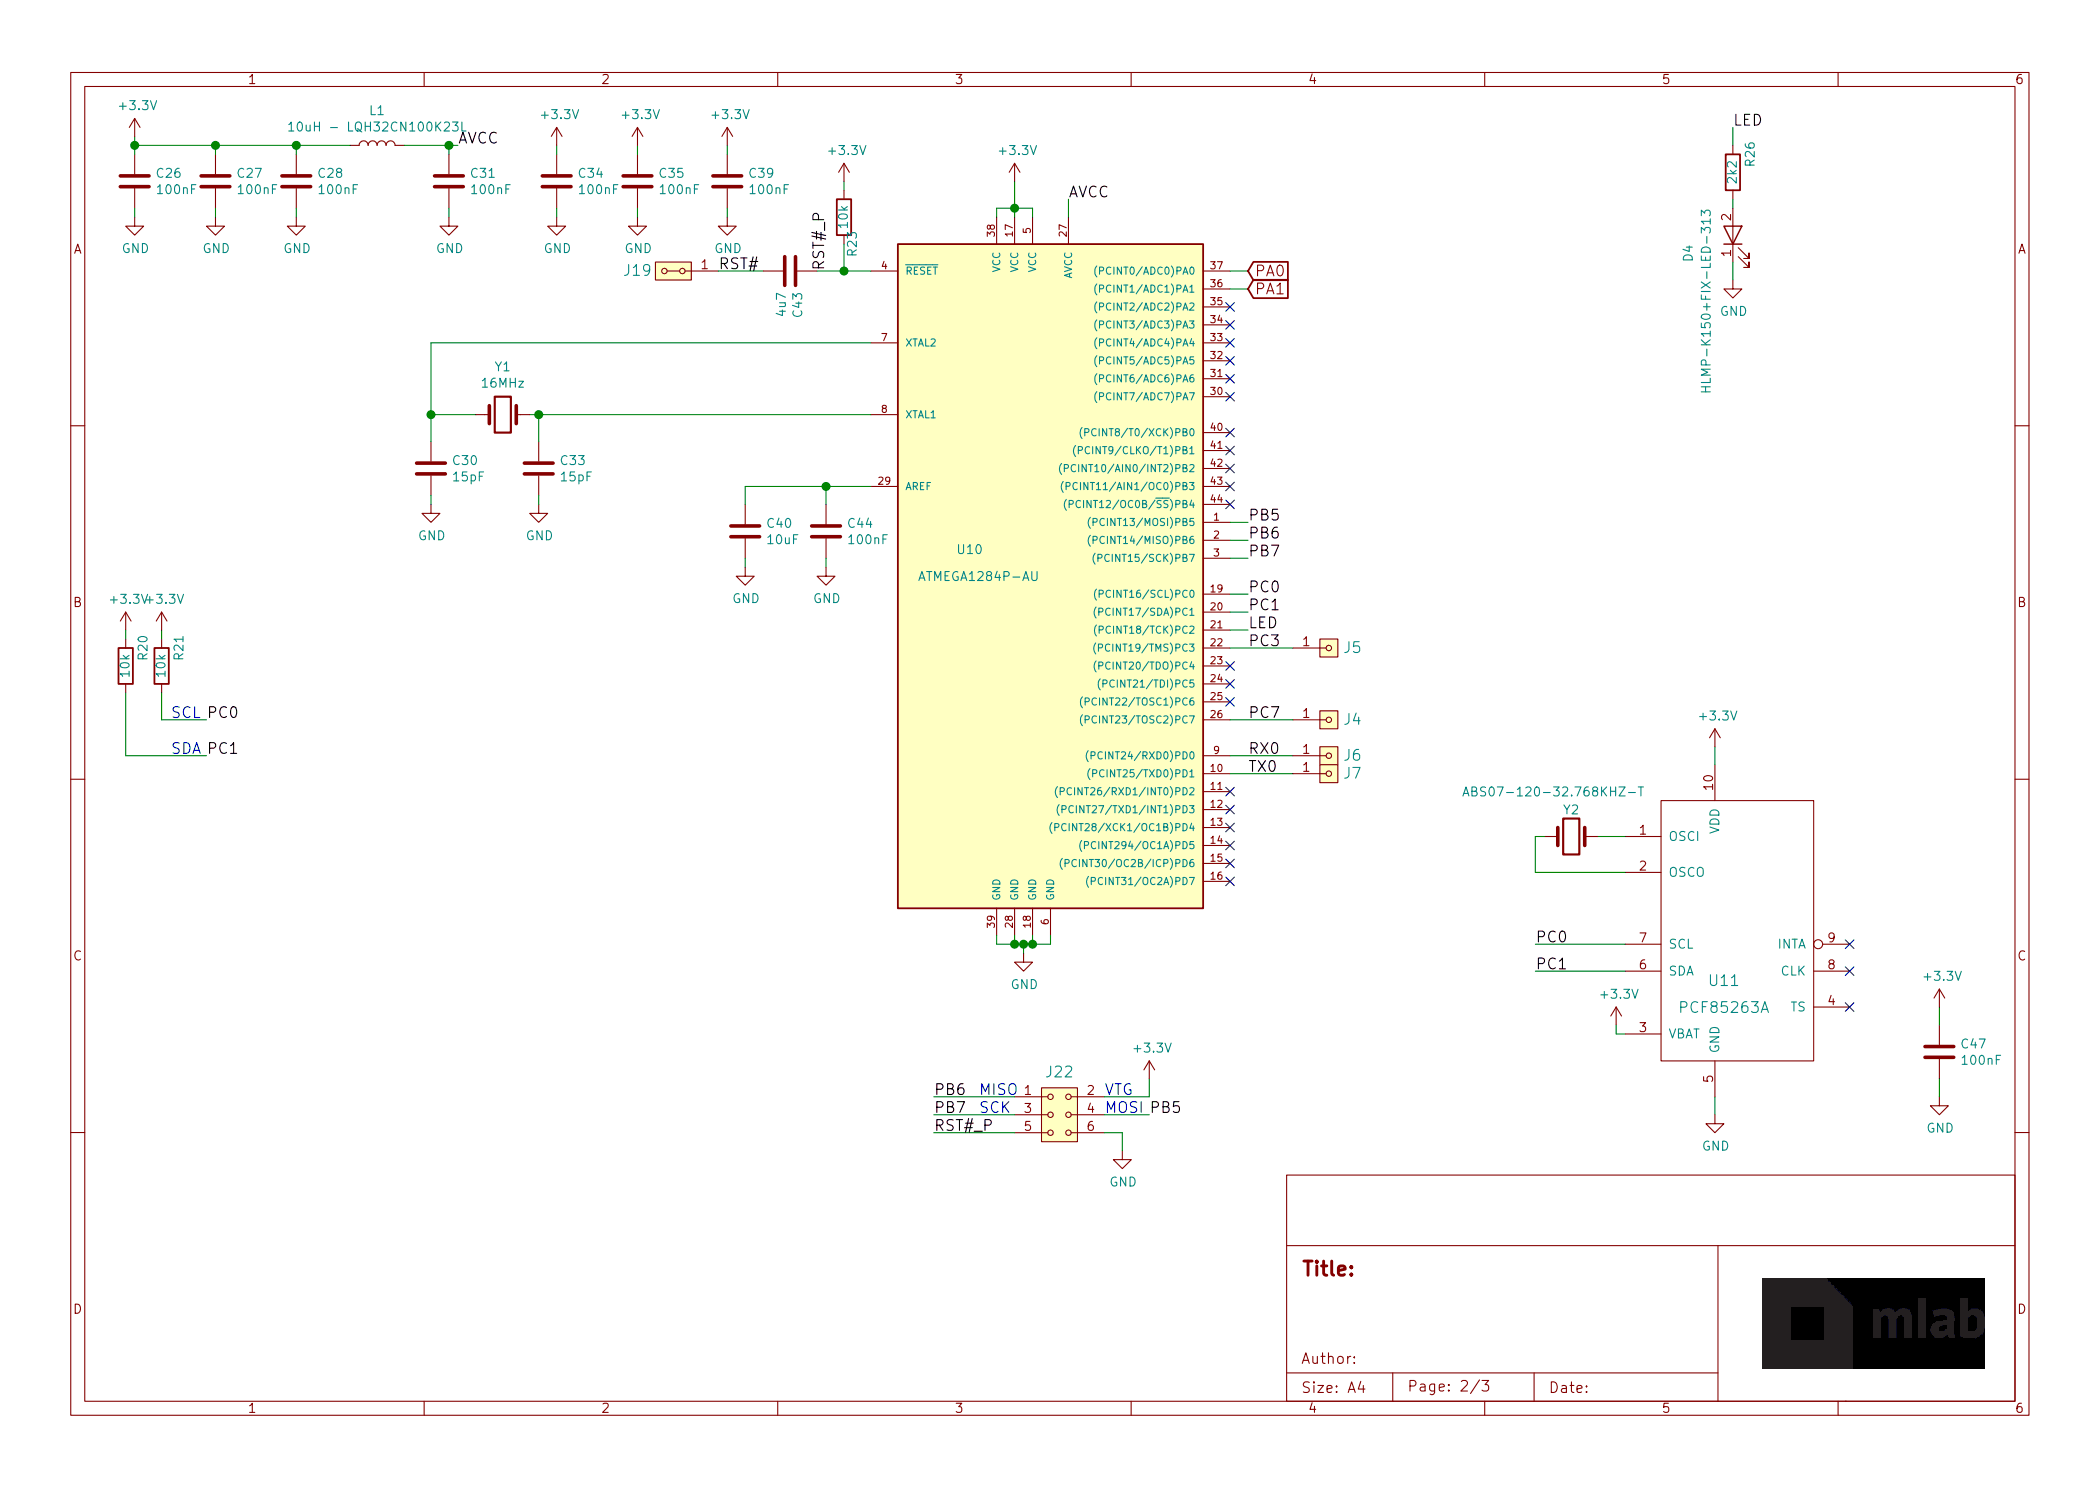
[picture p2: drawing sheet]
EESchema Schematic File Version 4
LIBS:SPACEDOS01A_PCB01A-cache
EELAYER 26 0
EELAYER END
$Descr A4 11693 8268
encoding utf-8
Sheet 2 3
Title ""
Date ""
Rev ""
Comp ""
Comment1 ""
Comment2 ""
Comment3 ""
Comment4 ""
$EndDescr
$Comp
L SPACEDOS01A_PCB01A-rescue:ATMEGA1284P-AU-atmel-DATALOGGER01A-rescue-CCP2019V01A-rescue U10
U 1 1
P 5850 3200
F 0 "U10" H 5400 3350 50  0000 C CNN
F 1 "ATMEGA1284P-AU" H 5450 3200 50  0000 C CNN
F 2 "Package_QFP:TQFP-44_10x10mm_P0.8mm" H 5850 3200 50  0001 C CIN
F 3 "http://www.atmel.com/Images/Atmel-8272-8-bit-AVR-microcontroller-ATmega164A_PA-324A_PA-644A_PA-1284_P_datasheet.pdf" H 5850 3200 50  0001 C CNN
	1    5850 3200
	1    0    0    -1  
$EndComp
Text Label 1150 4000 0    60   ~ 0
PC0
Text Label 1150 4200 0    60   ~ 0
PC1
Text Notes 950  4200 0    60   ~ 0
SDA
Text Notes 950  4000 0    60   ~ 0
SCL
Wire Wire Line
	6850 1500 6950 1500
Wire Wire Line
	6850 1600 6950 1600
Wire Wire Line
	6850 3400 6950 3400
Wire Wire Line
	6850 3300 6950 3300
Wire Wire Line
	6850 2900 6950 2900
Wire Wire Line
	6850 3000 6950 3000
Wire Wire Line
	6850 3100 6950 3100
$Comp
L SPACEDOS01A_PCB01A-rescue:C-device-DATALOGGER01A-rescue-CCP2019V01A-rescue C40
U 1 1
P 4150 2950
F 0 "C40" H 4265 2996 50  0000 L CNN
F 1 "10uF" H 4265 2905 50  0000 L CNN
F 2 "Mlab_R:SMD-0805" H 4188 2800 50  0001 C CNN
F 3 "" H 4150 2950 50  0001 C CNN
	1    4150 2950
	1    0    0    -1  
$EndComp
$Comp
L SPACEDOS01A_PCB01A-rescue:C-device-DATALOGGER01A-rescue-CCP2019V01A-rescue C44
U 1 1
P 4600 2950
F 0 "C44" H 4715 2996 50  0000 L CNN
F 1 "100nF" H 4715 2905 50  0000 L CNN
F 2 "Mlab_R:SMD-0805" H 4638 2800 50  0001 C CNN
F 3 "" H 4600 2950 50  0001 C CNN
	1    4600 2950
	1    0    0    -1  
$EndComp
Wire Wire Line
	4150 2700 4150 2800
Wire Wire Line
	4600 2800 4600 2700
Connection ~ 4600 2700
Wire Wire Line
	4600 2700 4850 2700
$Comp
L power:GND #PWR0116
U 1 1
P 4600 3150
F 0 "#PWR0116" H 4600 2900 50  0001 C CNN
F 1 "GND" H 4605 2977 50  0000 C CNN
F 2 "" H 4600 3150 50  0001 C CNN
F 3 "" H 4600 3150 50  0001 C CNN
	1    4600 3150
	1    0    0    -1  
$EndComp
$Comp
L power:GND #PWR0117
U 1 1
P 4150 3150
F 0 "#PWR0117" H 4150 2900 50  0001 C CNN
F 1 "GND" H 4155 2977 50  0000 C CNN
F 2 "" H 4150 3150 50  0001 C CNN
F 3 "" H 4150 3150 50  0001 C CNN
	1    4150 3150
	1    0    0    -1  
$EndComp
Wire Wire Line
	4150 3150 4150 3100
Wire Wire Line
	4600 3150 4600 3100
$Comp
L SPACEDOS01A_PCB01A-rescue:C-device-DATALOGGER01A-rescue-CCP2019V01A-rescue C43
U 1 1
P 4400 1500
F 0 "C43" H 4515 1546 50  0000 L CNN
F 1 "4u7" H 4515 1455 50  0000 L CNN
F 2 "Mlab_R:SMD-0805" H 4438 1350 50  0001 C CNN
F 3 "" H 4400 1500 50  0001 C CNN
	1    4400 1500
	0    1    1    0   
$EndComp
$Comp
L SPACEDOS01A_PCB01A-rescue:R-device-DATALOGGER01A-rescue-CCP2019V01A-rescue R23
U 1 1
P 4700 1200
F 0 "R23" V 4650 1350 50  0000 C CNN
F 1 "10k" V 4700 1200 50  0000 C CNN
F 2 "Mlab_R:SMD-0805" V 4630 1200 50  0001 C CNN
F 3 "" H 4700 1200 50  0001 C CNN
	1    4700 1200
	-1   0    0    1   
$EndComp
Wire Wire Line
	4550 1500 4700 1500
Wire Wire Line
	4700 1350 4700 1500
Connection ~ 4700 1500
Wire Wire Line
	4700 1500 4850 1500
$Comp
L MLAB_HEADER:HEADER_2x01_PARALLEL J19
U 1 1
P 3750 1500
F 0 "J19" H 3950 1500 60  0000 C CNN
F 1 "HEADER_2x01_PARALLEL" H 3669 1369 60  0001 C CNN
F 2 "Mlab_Pin_Headers:Straight_2x01" H 3750 1500 60  0001 C CNN
F 3 "" H 3750 1500 60  0000 C CNN
	1    3750 1500
	-1   0    0    1   
$EndComp
Wire Wire Line
	4000 1500 4250 1500
Text Label 4000 1500 0    60   ~ 0
RST#
Wire Wire Line
	4700 1050 4700 1000
Wire Wire Line
	5550 1200 5550 1150
Wire Wire Line
	5550 1150 5650 1150
Wire Wire Line
	5750 1150 5750 1200
Wire Wire Line
	5650 1200 5650 1150
Connection ~ 5650 1150
Wire Wire Line
	5650 1150 5750 1150
Wire Wire Line
	5650 1150 5650 1000
$Comp
L SPACEDOS01A_PCB01A-rescue:C-device-DATALOGGER01A-rescue-CCP2019V01A-rescue C26
U 1 1
P 750 1000
F 0 "C26" H 865 1046 50  0000 L CNN
F 1 "100nF" H 865 955 50  0000 L CNN
F 2 "Mlab_R:SMD-0805" H 788 850 50  0001 C CNN
F 3 "" H 750 1000 50  0001 C CNN
	1    750  1000
	1    0    0    -1  
$EndComp
$Comp
L SPACEDOS01A_PCB01A-rescue:C-device-DATALOGGER01A-rescue-CCP2019V01A-rescue C27
U 1 1
P 1200 1000
F 0 "C27" H 1315 1046 50  0000 L CNN
F 1 "100nF" H 1315 955 50  0000 L CNN
F 2 "Mlab_R:SMD-0805" H 1238 850 50  0001 C CNN
F 3 "" H 1200 1000 50  0001 C CNN
	1    1200 1000
	1    0    0    -1  
$EndComp
$Comp
L SPACEDOS01A_PCB01A-rescue:C-device-DATALOGGER01A-rescue-CCP2019V01A-rescue C28
U 1 1
P 1650 1000
F 0 "C28" H 1765 1046 50  0000 L CNN
F 1 "100nF" H 1765 955 50  0000 L CNN
F 2 "Mlab_R:SMD-0805" H 1688 850 50  0001 C CNN
F 3 "" H 1650 1000 50  0001 C CNN
	1    1650 1000
	1    0    0    -1  
$EndComp
$Comp
L SPACEDOS01A_PCB01A-rescue:L-device-DATALOGGER01A-rescue-CCP2019V01A-rescue L1
U 1 1
P 2100 800
F 0 "L1" V 2290 800 50  0000 C CNN
F 1 "10uH - LQH32CN100K23L" V 2199 800 50  0000 C CNN
F 2 "Mlab_R:SMD-1210" H 2100 800 50  0001 C CNN
F 3 "" H 2100 800 50  0001 C CNN
	1    2100 800 
	0    -1   -1   0   
$EndComp
$Comp
L SPACEDOS01A_PCB01A-rescue:C-device-DATALOGGER01A-rescue-CCP2019V01A-rescue C31
U 1 1
P 2500 1000
F 0 "C31" H 2615 1046 50  0000 L CNN
F 1 "100nF" H 2615 955 50  0000 L CNN
F 2 "Mlab_R:SMD-0805" H 2538 850 50  0001 C CNN
F 3 "" H 2500 1000 50  0001 C CNN
	1    2500 1000
	1    0    0    -1  
$EndComp
Wire Wire Line
	5950 1200 5950 1100
Text Label 5950 1100 0    60   ~ 0
AVCC
Text Label 2550 800  0    60   ~ 0
AVCC
Wire Wire Line
	2250 800  2500 800 
Wire Wire Line
	2500 800  2500 850 
Wire Wire Line
	2550 800  2500 800 
Connection ~ 2500 800 
Wire Wire Line
	750  850  750  800 
Wire Wire Line
	750  800  1200 800 
Connection ~ 750  800 
Wire Wire Line
	750  800  750  750 
Wire Wire Line
	1200 850  1200 800 
Connection ~ 1200 800 
Wire Wire Line
	1200 800  1650 800 
Wire Wire Line
	1650 850  1650 800 
Connection ~ 1650 800 
Wire Wire Line
	1650 800  1950 800 
$Comp
L power:GND #PWR0121
U 1 1
P 750 1200
F 0 "#PWR0121" H 750 950 50  0001 C CNN
F 1 "GND" H 755 1027 50  0000 C CNN
F 2 "" H 750 1200 50  0001 C CNN
F 3 "" H 750 1200 50  0001 C CNN
	1    750  1200
	1    0    0    -1  
$EndComp
$Comp
L power:GND #PWR0122
U 1 1
P 1200 1200
F 0 "#PWR0122" H 1200 950 50  0001 C CNN
F 1 "GND" H 1205 1027 50  0000 C CNN
F 2 "" H 1200 1200 50  0001 C CNN
F 3 "" H 1200 1200 50  0001 C CNN
	1    1200 1200
	1    0    0    -1  
$EndComp
$Comp
L power:GND #PWR0123
U 1 1
P 1650 1200
F 0 "#PWR0123" H 1650 950 50  0001 C CNN
F 1 "GND" H 1655 1027 50  0000 C CNN
F 2 "" H 1650 1200 50  0001 C CNN
F 3 "" H 1650 1200 50  0001 C CNN
	1    1650 1200
	1    0    0    -1  
$EndComp
$Comp
L power:GND #PWR0124
U 1 1
P 2500 1200
F 0 "#PWR0124" H 2500 950 50  0001 C CNN
F 1 "GND" H 2505 1027 50  0000 C CNN
F 2 "" H 2500 1200 50  0001 C CNN
F 3 "" H 2500 1200 50  0001 C CNN
	1    2500 1200
	1    0    0    -1  
$EndComp
Wire Wire Line
	750  1200 750  1150
Wire Wire Line
	1200 1200 1200 1150
Wire Wire Line
	1650 1200 1650 1150
Wire Wire Line
	2500 1200 2500 1150
$Comp
L SPACEDOS01A_PCB01A-rescue:C-device-DATALOGGER01A-rescue-CCP2019V01A-rescue C30
U 1 1
P 2400 2600
F 0 "C30" H 2515 2646 50  0000 L CNN
F 1 "15pF" H 2515 2555 50  0000 L CNN
F 2 "Mlab_R:SMD-0805" H 2438 2450 50  0001 C CNN
F 3 "" H 2400 2600 50  0001 C CNN
	1    2400 2600
	1    0    0    -1  
$EndComp
$Comp
L SPACEDOS01A_PCB01A-rescue:C-device-DATALOGGER01A-rescue-CCP2019V01A-rescue C33
U 1 1
P 3000 2600
F 0 "C33" H 3115 2646 50  0000 L CNN
F 1 "15pF" H 3115 2555 50  0000 L CNN
F 2 "Mlab_R:SMD-0805" H 3038 2450 50  0001 C CNN
F 3 "" H 3000 2600 50  0001 C CNN
	1    3000 2600
	1    0    0    -1  
$EndComp
$Comp
L power:GND #PWR0126
U 1 1
P 3000 2800
F 0 "#PWR0126" H 3000 2550 50  0001 C CNN
F 1 "GND" H 3005 2627 50  0000 C CNN
F 2 "" H 3000 2800 50  0001 C CNN
F 3 "" H 3000 2800 50  0001 C CNN
	1    3000 2800
	1    0    0    -1  
$EndComp
$Comp
L power:GND #PWR0127
U 1 1
P 2400 2800
F 0 "#PWR0127" H 2400 2550 50  0001 C CNN
F 1 "GND" H 2405 2627 50  0000 C CNN
F 2 "" H 2400 2800 50  0001 C CNN
F 3 "" H 2400 2800 50  0001 C CNN
	1    2400 2800
	1    0    0    -1  
$EndComp
Wire Wire Line
	2400 2800 2400 2750
Wire Wire Line
	3000 2800 3000 2750
Wire Wire Line
	2650 2300 2400 2300
Connection ~ 2400 2300
Wire Wire Line
	2400 2300 2400 2450
Wire Wire Line
	3000 2300 2950 2300
Wire Wire Line
	3000 2300 3000 2450
Connection ~ 3000 2300
Wire Wire Line
	2400 1900 2400 2300
$Comp
L SPACEDOS01A_PCB01A-rescue:LED-device-DATALOGGER01A-rescue-CCP2019V01A-rescue D4
U 1 1
P 9650 1300
F 0 "D4" H 9600 1550 50  0000 R CNN
F 1 "HLMP-K150+FIX-LED-313" H 9800 1450 50  0000 R CNN
F 2 "Mlab_D:LED_1206" H 9650 1300 50  0001 C CNN
F 3 "~" H 9650 1300 50  0001 C CNN
	1    9650 1300
	0    -1   -1   0   
$EndComp
$Comp
L power:GND #PWR0128
U 1 1
P 9650 1550
F 0 "#PWR0128" H 9650 1300 50  0001 C CNN
F 1 "GND" H 9655 1377 50  0000 C CNN
F 2 "" H 9650 1550 50  0001 C CNN
F 3 "" H 9650 1550 50  0001 C CNN
	1    9650 1550
	1    0    0    -1  
$EndComp
$Comp
L power:GND #PWR0129
U 1 1
P 5700 5300
F 0 "#PWR0129" H 5700 5050 50  0001 C CNN
F 1 "GND" H 5705 5127 50  0000 C CNN
F 2 "" H 5700 5300 50  0001 C CNN
F 3 "" H 5700 5300 50  0001 C CNN
	1    5700 5300
	1    0    0    -1  
$EndComp
Wire Wire Line
	5550 5200 5550 5250
Wire Wire Line
	5550 5250 5650 5250
Wire Wire Line
	5850 5250 5850 5200
Wire Wire Line
	5700 5300 5700 5250
Connection ~ 5700 5250
Wire Wire Line
	5700 5250 5750 5250
Wire Wire Line
	5650 5200 5650 5250
Connection ~ 5650 5250
Wire Wire Line
	5650 5250 5700 5250
Wire Wire Line
	5750 5200 5750 5250
Connection ~ 5750 5250
Wire Wire Line
	5750 5250 5850 5250
$Comp
L SPACEDOS01A_PCB01A-rescue:R-device-DATALOGGER01A-rescue-CCP2019V01A-rescue R26
U 1 1
P 9650 950
F 0 "R26" V 9550 850 50  0000 C CNN
F 1 "2k2" V 9650 950 50  0000 C CNN
F 2 "Mlab_R:SMD-0805" V 9580 950 50  0001 C CNN
F 3 "" H 9650 950 50  0001 C CNN
	1    9650 950 
	-1   0    0    1   
$EndComp
Wire Wire Line
	9650 800  9650 700 
Text Label 6950 3500 0    60   ~ 0
LED
Text Label 9650 700  0    60   ~ 0
LED
Wire Wire Line
	9650 1550 9650 1450
Wire Wire Line
	9650 1150 9650 1100
Text Label 6950 3000 0    60   ~ 0
PB6
Text Label 6950 3100 0    60   ~ 0
PB7
Text Label 6950 2900 0    60   ~ 0
PB5
Text Label 6950 3300 0    60   ~ 0
PC0
Text Label 6950 3400 0    60   ~ 0
PC1
Wire Wire Line
	6850 4200 7200 4200
Wire Wire Line
	6850 4300 7200 4300
Text Label 6950 4200 0    60   ~ 0
RX0
Text Label 6950 4300 0    60   ~ 0
TX0
$Comp
L SPACEDOS01A_PCB01A-rescue:R-device-DATALOGGER01A-rescue-CCP2019V01A-rescue R20
U 1 1
P 700 3700
F 0 "R20" V 600 3600 50  0000 C CNN
F 1 "10k" V 700 3700 50  0000 C CNN
F 2 "Mlab_R:SMD-0805" V 630 3700 50  0001 C CNN
F 3 "" H 700 3700 50  0001 C CNN
	1    700  3700
	-1   0    0    1   
$EndComp
$Comp
L SPACEDOS01A_PCB01A-rescue:R-device-DATALOGGER01A-rescue-CCP2019V01A-rescue R21
U 1 1
P 900 3700
F 0 "R21" V 800 3600 50  0000 C CNN
F 1 "10k" V 900 3700 50  0000 C CNN
F 2 "Mlab_R:SMD-0805" V 830 3700 50  0001 C CNN
F 3 "" H 900 3700 50  0001 C CNN
	1    900  3700
	-1   0    0    1   
$EndComp
Wire Wire Line
	900  3850 900  4000
Wire Wire Line
	900  4000 1150 4000
Wire Wire Line
	700  3850 700  4200
Wire Wire Line
	700  4200 1150 4200
Wire Wire Line
	700  3500 700  3550
Wire Wire Line
	900  3500 900  3550
$Comp
L MLAB_IO:PCF85263A U11
U 1 1
P 9550 5150
F 0 "U11" H 9600 4850 60  0000 C CNN
F 1 "PCF85263A" H 9600 4700 60  0000 C CNN
F 2 "Mlab_IO:TSSOP-10_3x3mm_Pitch0.5mm" H 9550 5150 60  0001 C CNN
F 3 "" H 9550 5150 60  0001 C CNN
	1    9550 5150
	1    0    0    -1  
$EndComp
Wire Wire Line
	9550 6200 9550 6100
Wire Wire Line
	9550 4250 9550 4150
$Comp
L SPACEDOS01A_PCB01A-rescue:Crystal-device-DATALOGGER01A-rescue-CCP2019V01A-rescue Y2
U 1 1
P 8750 4650
F 0 "Y2" H 8750 4800 50  0000 C CNN
F 1 "ABS07-120-32.768KHZ-T" H 8650 4900 50  0000 C CNN
F 2 "Mlab_XTAL:ABS07" H 8750 4650 50  0001 C CNN
F 3 "" H 8750 4650 50  0000 C CNN
	1    8750 4650
	1    0    0    -1  
$EndComp
Wire Wire Line
	9050 4650 8900 4650
Wire Wire Line
	8600 4650 8550 4650
Wire Wire Line
	8550 4650 8550 4850
Wire Wire Line
	8550 4850 9050 4850
$Comp
L power:GND #PWR0133
U 1 1
P 9550 6200
F 0 "#PWR0133" H 9550 5950 50  0001 C CNN
F 1 "GND" H 9555 6027 50  0000 C CNN
F 2 "" H 9550 6200 50  0001 C CNN
F 3 "" H 9550 6200 50  0001 C CNN
	1    9550 6200
	1    0    0    -1  
$EndComp
Text Label 8550 5250 0    60   ~ 0
PC0
Text Label 8550 5400 0    60   ~ 0
PC1
Wire Wire Line
	9050 5250 8550 5250
Wire Wire Line
	8550 5400 9050 5400
$Comp
L SPACEDOS01A_PCB01A-rescue:C-device-DATALOGGER01A-rescue-CCP2019V01A-rescue C47
U 1 1
P 10800 5850
F 0 "C47" H 10915 5896 50  0000 L CNN
F 1 "100nF" H 10915 5805 50  0000 L CNN
F 2 "Mlab_R:SMD-0805" H 10838 5700 50  0001 C CNN
F 3 "" H 10800 5850 50  0001 C CNN
	1    10800 5850
	1    0    0    -1  
$EndComp
$Comp
L power:GND #PWR0134
U 1 1
P 10800 6100
F 0 "#PWR0134" H 10800 5850 50  0001 C CNN
F 1 "GND" H 10805 5927 50  0000 C CNN
F 2 "" H 10800 6100 50  0001 C CNN
F 3 "" H 10800 6100 50  0001 C CNN
	1    10800 6100
	1    0    0    -1  
$EndComp
Wire Wire Line
	10800 5600 10800 5700
Wire Wire Line
	10800 6000 10800 6100
$Comp
L MLAB_HEADER:HEADER_2x03 J22
U 1 1
P 5900 6200
F 0 "J22" H 5900 6441 60  0000 C CNN
F 1 "HEADER_2x03" H 5900 6441 60  0001 C CNN
F 2 "Mlab_Pin_Headers:Straight_2x03" H 5900 6300 60  0001 C CNN
F 3 "" H 5900 6300 60  0000 C CNN
	1    5900 6200
	1    0    0    -1  
$EndComp
$Comp
L power:GND #PWR0153
U 1 1
P 6250 6400
F 0 "#PWR0153" H 6250 6150 50  0001 C CNN
F 1 "GND" H 6255 6227 50  0000 C CNN
F 2 "" H 6250 6400 50  0001 C CNN
F 3 "" H 6250 6400 50  0001 C CNN
	1    6250 6400
	1    0    0    -1  
$EndComp
Wire Wire Line
	6150 6300 6250 6300
Wire Wire Line
	6250 6300 6250 6400
Wire Wire Line
	6150 6200 6400 6200
Text Label 6400 6200 0    60   ~ 0
PB5
Text Label 5200 6100 0    60   ~ 0
PB6
Text Label 5200 6200 0    60   ~ 0
PB7
Wire Wire Line
	5200 6100 5650 6100
Wire Wire Line
	5200 6200 5650 6200
Wire Wire Line
	5200 6300 5650 6300
Text Notes 5450 6100 0    60   ~ 0
MISO
Text Notes 5450 6200 0    60   ~ 0
SCK
Text Notes 6150 6100 0    60   ~ 0
VTG
Text Notes 6150 6200 0    60   ~ 0
MOSI
Wire Wire Line
	6400 6100 6400 6000
Wire Wire Line
	6150 6100 6400 6100
$Comp
L Device:Crystal Y1
U 1 1
P 2800 2300
F 0 "Y1" H 2800 2568 50  0000 C CNN
F 1 "16MHz" H 2800 2477 50  0000 C CNN
F 2 "Mlab_XTAL:Crystal_HC49-U_Vertical" H 2800 2300 50  0001 C CNN
F 3 "~" H 2800 2300 50  0001 C CNN
	1    2800 2300
	1    0    0    -1  
$EndComp
$Comp
L SPACEDOS01A_PCB01A-rescue:C-device-DATALOGGER01A-rescue-CCP2019V01A-rescue C34
U 1 1
P 3100 1000
F 0 "C34" H 3215 1046 50  0000 L CNN
F 1 "100nF" H 3215 955 50  0000 L CNN
F 2 "Mlab_R:SMD-0805" H 3138 850 50  0001 C CNN
F 3 "" H 3100 1000 50  0001 C CNN
	1    3100 1000
	1    0    0    -1  
$EndComp
$Comp
L power:GND #PWR0154
U 1 1
P 3100 1200
F 0 "#PWR0154" H 3100 950 50  0001 C CNN
F 1 "GND" H 3105 1027 50  0000 C CNN
F 2 "" H 3100 1200 50  0001 C CNN
F 3 "" H 3100 1200 50  0001 C CNN
	1    3100 1200
	1    0    0    -1  
$EndComp
Wire Wire Line
	3100 1200 3100 1150
Wire Wire Line
	3100 800  3100 850 
$Comp
L SPACEDOS01A_PCB01A-rescue:C-device-DATALOGGER01A-rescue-CCP2019V01A-rescue C35
U 1 1
P 3550 1000
F 0 "C35" H 3665 1046 50  0000 L CNN
F 1 "100nF" H 3665 955 50  0000 L CNN
F 2 "Mlab_R:SMD-0805" H 3588 850 50  0001 C CNN
F 3 "" H 3550 1000 50  0001 C CNN
	1    3550 1000
	1    0    0    -1  
$EndComp
$Comp
L power:GND #PWR0156
U 1 1
P 3550 1200
F 0 "#PWR0156" H 3550 950 50  0001 C CNN
F 1 "GND" H 3555 1027 50  0000 C CNN
F 2 "" H 3550 1200 50  0001 C CNN
F 3 "" H 3550 1200 50  0001 C CNN
	1    3550 1200
	1    0    0    -1  
$EndComp
Wire Wire Line
	3550 1200 3550 1150
Wire Wire Line
	3550 800  3550 850 
$Comp
L SPACEDOS01A_PCB01A-rescue:C-device-DATALOGGER01A-rescue-CCP2019V01A-rescue C39
U 1 1
P 4050 1000
F 0 "C39" H 4165 1046 50  0000 L CNN
F 1 "100nF" H 4165 955 50  0000 L CNN
F 2 "Mlab_R:SMD-0805" H 4088 850 50  0001 C CNN
F 3 "" H 4050 1000 50  0001 C CNN
	1    4050 1000
	1    0    0    -1  
$EndComp
$Comp
L power:GND #PWR0158
U 1 1
P 4050 1200
F 0 "#PWR0158" H 4050 950 50  0001 C CNN
F 1 "GND" H 4055 1027 50  0000 C CNN
F 2 "" H 4050 1200 50  0001 C CNN
F 3 "" H 4050 1200 50  0001 C CNN
	1    4050 1200
	1    0    0    -1  
$EndComp
Wire Wire Line
	4050 1200 4050 1150
Wire Wire Line
	4050 800  4050 850 
Text Label 4600 1500 1    60   ~ 0
RST#_P
Text Label 5200 6300 0    60   ~ 0
RST#_P
Wire Wire Line
	9000 5700 9000 5750
Wire Wire Line
	9000 5750 9050 5750
Wire Wire Line
	4150 2700 4600 2700
Wire Wire Line
	2400 1900 4850 1900
Wire Wire Line
	3000 2300 4850 2300
$Comp
L power:+3.3V #PWR0118
U 1 1
P 750 750
F 0 "#PWR0118" H 750 600 50  0001 C CNN
F 1 "+3.3V" H 765 923 50  0000 C CNN
F 2 "" H 750 750 50  0001 C CNN
F 3 "" H 750 750 50  0001 C CNN
	1    750  750 
	1    0    0    -1  
$EndComp
$Comp
L power:+3.3V #PWR0120
U 1 1
P 3100 800
F 0 "#PWR0120" H 3100 650 50  0001 C CNN
F 1 "+3.3V" H 3115 973 50  0000 C CNN
F 2 "" H 3100 800 50  0001 C CNN
F 3 "" H 3100 800 50  0001 C CNN
	1    3100 800 
	1    0    0    -1  
$EndComp
$Comp
L power:+3.3V #PWR0130
U 1 1
P 3550 800
F 0 "#PWR0130" H 3550 650 50  0001 C CNN
F 1 "+3.3V" H 3565 973 50  0000 C CNN
F 2 "" H 3550 800 50  0001 C CNN
F 3 "" H 3550 800 50  0001 C CNN
	1    3550 800 
	1    0    0    -1  
$EndComp
$Comp
L power:+3.3V #PWR0131
U 1 1
P 4050 800
F 0 "#PWR0131" H 4050 650 50  0001 C CNN
F 1 "+3.3V" H 4065 973 50  0000 C CNN
F 2 "" H 4050 800 50  0001 C CNN
F 3 "" H 4050 800 50  0001 C CNN
	1    4050 800 
	1    0    0    -1  
$EndComp
$Comp
L power:+3.3V #PWR0132
U 1 1
P 4700 1000
F 0 "#PWR0132" H 4700 850 50  0001 C CNN
F 1 "+3.3V" H 4715 1173 50  0000 C CNN
F 2 "" H 4700 1000 50  0001 C CNN
F 3 "" H 4700 1000 50  0001 C CNN
	1    4700 1000
	1    0    0    -1  
$EndComp
$Comp
L power:+3.3V #PWR0135
U 1 1
P 5650 1000
F 0 "#PWR0135" H 5650 850 50  0001 C CNN
F 1 "+3.3V" H 5665 1173 50  0000 C CNN
F 2 "" H 5650 1000 50  0001 C CNN
F 3 "" H 5650 1000 50  0001 C CNN
	1    5650 1000
	1    0    0    -1  
$EndComp
$Comp
L power:+3.3V #PWR0143
U 1 1
P 9550 4150
F 0 "#PWR0143" H 9550 4000 50  0001 C CNN
F 1 "+3.3V" H 9565 4323 50  0000 C CNN
F 2 "" H 9550 4150 50  0001 C CNN
F 3 "" H 9550 4150 50  0001 C CNN
	1    9550 4150
	1    0    0    -1  
$EndComp
$Comp
L power:+3.3V #PWR0144
U 1 1
P 10800 5600
F 0 "#PWR0144" H 10800 5450 50  0001 C CNN
F 1 "+3.3V" H 10815 5773 50  0000 C CNN
F 2 "" H 10800 5600 50  0001 C CNN
F 3 "" H 10800 5600 50  0001 C CNN
	1    10800 5600
	1    0    0    -1  
$EndComp
$Comp
L power:+3.3V #PWR0145
U 1 1
P 6400 6000
F 0 "#PWR0145" H 6400 5850 50  0001 C CNN
F 1 "+3.3V" H 6415 6173 50  0000 C CNN
F 2 "" H 6400 6000 50  0001 C CNN
F 3 "" H 6400 6000 50  0001 C CNN
	1    6400 6000
	1    0    0    -1  
$EndComp
$Comp
L power:+3.3V #PWR0146
U 1 1
P 700 3500
F 0 "#PWR0146" H 700 3350 50  0001 C CNN
F 1 "+3.3V" H 715 3673 50  0000 C CNN
F 2 "" H 700 3500 50  0001 C CNN
F 3 "" H 700 3500 50  0001 C CNN
	1    700  3500
	1    0    0    -1  
$EndComp
$Comp
L power:+3.3V #PWR0147
U 1 1
P 900 3500
F 0 "#PWR0147" H 900 3350 50  0001 C CNN
F 1 "+3.3V" H 915 3673 50  0000 C CNN
F 2 "" H 900 3500 50  0001 C CNN
F 3 "" H 900 3500 50  0001 C CNN
	1    900  3500
	1    0    0    -1  
$EndComp
Text GLabel 6950 1500 2    60   Input ~ 0
PA0
Text GLabel 6950 1600 2    60   Input ~ 0
PA1
$Comp
L power:+3.3V #PWR0108
U 1 1
P 9000 5700
F 0 "#PWR0108" H 9000 5550 50  0001 C CNN
F 1 "+3.3V" H 9015 5873 50  0000 C CNN
F 2 "" H 9000 5700 50  0001 C CNN
F 3 "" H 9000 5700 50  0001 C CNN
	1    9000 5700
	1    0    0    -1  
$EndComp
Wire Wire Line
	6850 3600 7200 3600
NoConn ~ 10300 5600
NoConn ~ 10300 5400
NoConn ~ 10300 5250
NoConn ~ 6850 4900
NoConn ~ 6850 4800
NoConn ~ 6850 4700
NoConn ~ 6850 4600
NoConn ~ 6850 4500
NoConn ~ 6850 4400
NoConn ~ 6850 3900
NoConn ~ 6850 3800
NoConn ~ 6850 3700
NoConn ~ 6850 2700
NoConn ~ 6850 2600
NoConn ~ 6850 2500
NoConn ~ 6850 2400
NoConn ~ 6850 2200
NoConn ~ 6850 2100
NoConn ~ 6850 2000
NoConn ~ 6850 1900
NoConn ~ 6850 1800
NoConn ~ 6850 1700
Text Label 6950 4000 0    60   ~ 0
PC7
Text Label 6950 3600 0    60   ~ 0
PC3
$Comp
L MLAB_HEADER:HEADER_1x01 J4
U 1 1
P 7400 4000
F 0 "J4" H 7478 4005 60  0000 L CNN
F 1 "HEADER_1x01" H 7478 3952 60  0001 L CNN
F 2 "Mlab_Pin_Headers:Straight_1x01" H 7400 4000 60  0001 C CNN
F 3 "" H 7400 4000 60  0000 C CNN
	1    7400 4000
	1    0    0    -1  
$EndComp
$Comp
L MLAB_HEADER:HEADER_1x01 J5
U 1 1
P 7400 3600
F 0 "J5" H 7478 3605 60  0000 L CNN
F 1 "HEADER_1x01" H 7478 3552 60  0001 L CNN
F 2 "Mlab_Pin_Headers:Straight_1x01" H 7400 3600 60  0001 C CNN
F 3 "" H 7400 3600 60  0000 C CNN
	1    7400 3600
	1    0    0    -1  
$EndComp
$Comp
L MLAB_HEADER:HEADER_1x01 J6
U 1 1
P 7400 4200
F 0 "J6" H 7478 4205 60  0000 L CNN
F 1 "HEADER_1x01" H 7478 4152 60  0001 L CNN
F 2 "Mlab_Pin_Headers:Straight_1x01" H 7400 4200 60  0001 C CNN
F 3 "" H 7400 4200 60  0000 C CNN
	1    7400 4200
	1    0    0    -1  
$EndComp
$Comp
L MLAB_HEADER:HEADER_1x01 J7
U 1 1
P 7400 4300
F 0 "J7" H 7478 4305 60  0000 L CNN
F 1 "HEADER_1x01" H 7478 4252 60  0001 L CNN
F 2 "Mlab_Pin_Headers:Straight_1x01" H 7400 4300 60  0001 C CNN
F 3 "" H 7400 4300 60  0000 C CNN
	1    7400 4300
	1    0    0    -1  
$EndComp
Wire Wire Line
	6850 4000 7200 4000
Wire Wire Line
	6850 3500 6950 3500
NoConn ~ 6850 2800
$EndSCHEMATC
